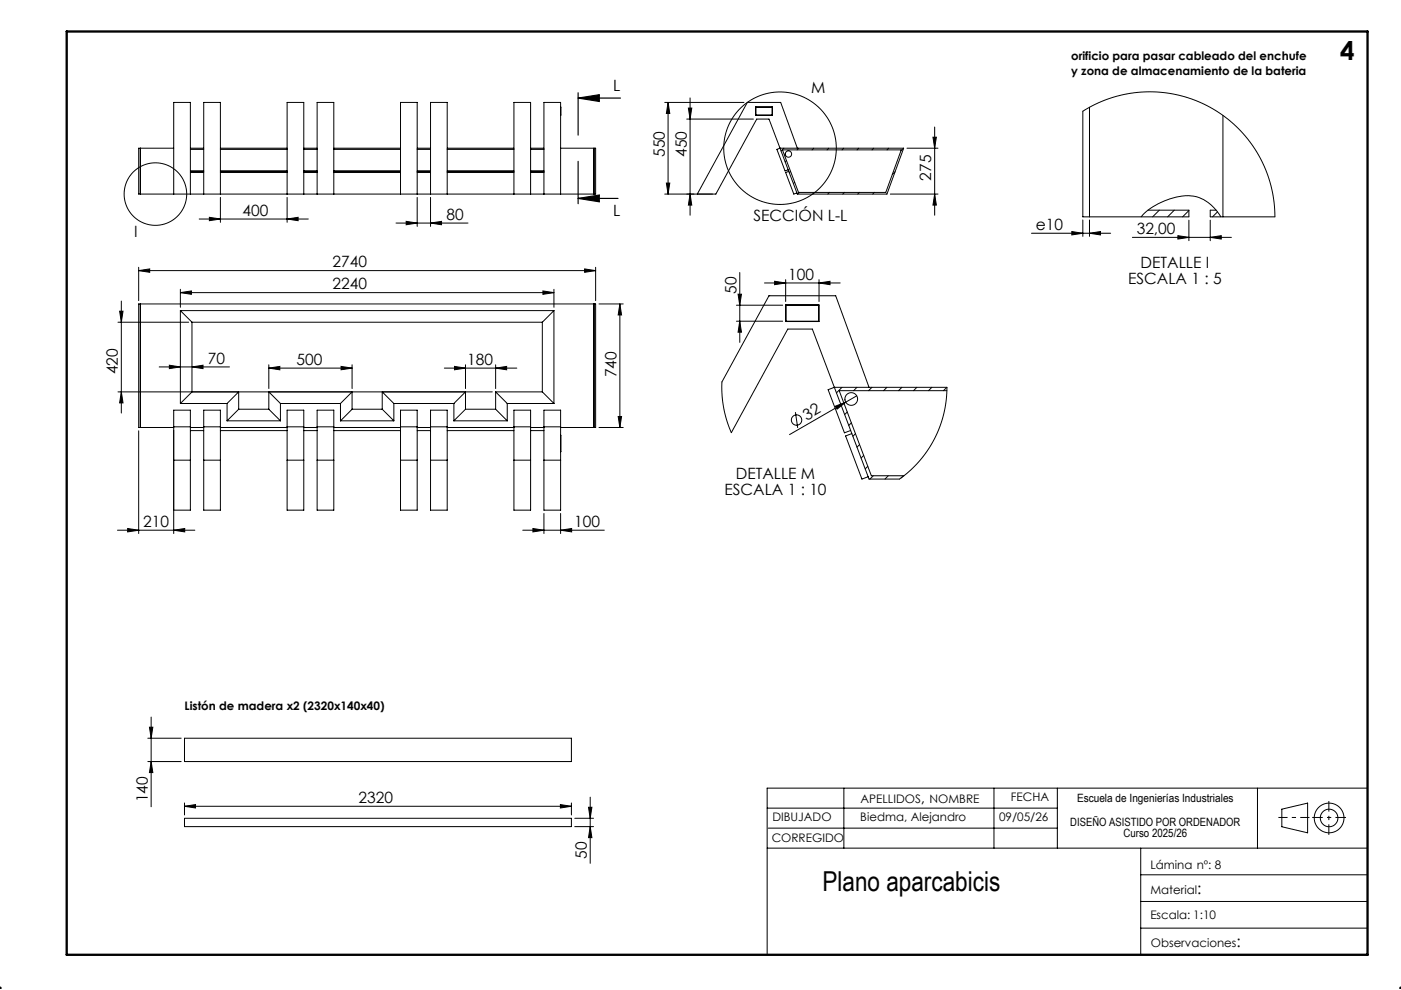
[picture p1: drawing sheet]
<svg xmlns="http://www.w3.org/2000/svg" width="420mm" height="297mm" viewBox="0 0 420 297" stroke-linecap="round" stroke-linejoin="round" font-family="sans-serif">
<g fill="none" stroke="#000" stroke-width=".3">
<path d="M168.1 32.1v2.4M199.3 30.7h23.8M200.3 30.7l.5 3.3h-1zM200.3 30.7v27.5M205.9 35.7h20M206.4 32.4h1l-.5 3.3zM206.9 29.4v35.2M226.6 32.1h5v2.5h-5zM226.6 32.1h4.9M226.6 34.5h4.9M280.2 38.1v26.5M326.6 32.2v32.9"/>
<path d="M366.6 34.6v30.5M42.1 44.5v13.7M52.1 58.2v-27.5h5v27.5M52.1 44.5h-10.5v13.7h137v-13.7h-10.5M57.1 44.8h4M57.1 44.5h4M57.1 51.3h4M57.1 51.4h4M57.1 51.8h4M61.1 58.2v-27.5h5v27.5M66.1 59.2v7.5M66.1 44.8h20"/>
<path d="M66.1 44.5h20M66.1 51.3h20M66.1 51.4h20M66.1 51.8h20M86.1 58.2v-27.5h5v27.5M86.1 59.2v7.5M91.1 44.8h4M91.1 44.5h4M91.1 51.3h4M91.1 51.4h4M91.1 51.8h4M95.1 58.2v-27.5h5v27.5"/>
<path d="M100.1 44.8h20M100.1 44.5h20M100.1 51.3h20M100.1 51.4h20M100.1 51.8h20M120.1 58.2v-27.5h5v27.5M125.1 59.2v8.7M125.1 44.8h4M125.1 44.5h4M125.1 51.3h4M125.1 51.4h4M125.1 51.8h4"/>
<path d="M129.1 58.2v-27.5h5v27.5M129.1 59.2v8.7M134.1 44.8h20M134.1 44.5h20M134.1 51.3h20M134.1 51.4h20M134.1 51.8h20M154.1 58.2v-27.5h5v27.5M159.1 44.8h4M159.1 44.5h4M159.1 51.3h4M159.1 51.4h4"/>
<path d="M159.1 51.8h4M163.1 58.2v-27.5h5v27.5M178.1 44.5v13.7M199.8 54.9h1l-.5 3.3zM206.9 58.2l.5 3.3h-1zM233.9 44.5l-3.3-8.8h-3.7l-12.3 22.5h-15.3M233.9 44.5l5.2 13.7h26.8l5-13.7M233.9 44.5h37M233.9 44.5l-1 .3 2.5 6.5 .9-.4M234.6 45h35.6l-4.6 12.7h-26.2zM235 44.5l-.8 .8M235.8 48.2l-.4 .4"/>
<path d="M236.5 51.4l-1 .4 2.5 6.4 .9-.3M237 51.4l-.4 .4M238.3 54.7l-.4 .4M239.1 44.5l-5-13.8h-10l-15 27.5M239.5 44.5l-.5 .5M239.7 57.7l-.5 .5M244 44.5l-.5 .5M244.2 57.7l-.5 .5M248.5 44.5l-.5 .5M248.7 57.7l-.5 .5M253 44.5l-.5 .5M253.2 57.7l-.5 .5"/>
<path d="M257.4 44.5l-.5 .5M257.7 57.7l-.5 .5M261.9 44.5l-.5 .5M262.1 57.7l-.5 .5M266.4 44.5l-.5 .5M266.9 58.2h14.3M268.4 51.5l-.9 .9M270.9 44.5l-.8 .8M271.9 44.5h9.3M279.7 41.2h1l-.5 3.3zM280.2 58.2l.5 3.3h-1zM59.7 65.7h32.7"/>
<path d="M62.8 65.2l3.3 .5-3.3 .5zM86.1 65.7l3.3-.5v1zM118.7 66.9h21.6M121.8 66.4l3.3 .5-3.3 .5zM129.1 66.9l3.3-.5v1zM309.2 70h23.8M321.3 69.5l3.3 .5-3.3 .5zM324.6 66v4.9M326.6 70l3.3-.5v1zM326.6 66v4.9M339.5 71.2h29.7M342.1 65.1a19.9 19.9 0 0 1 15.8-6.2 12.3 12.3 0 0 1 8.1 6.2"/>
<path d="M344.2 63.1h12.2v2h-31.8v-31.7l5-2.7 5.3-1.9 5.6-1 5.6-.2 5.6 .6 5.5 1.5 5.1 2.2 4.8 3 3.3 2.8 3 3.2 2.6 3.5 2.2 3.8 1.8 4 1.2 4.2 .8 4.3 .2 4.4h-19.4v-2h1.8M347.6 63.1l-2 2M352.1 63.1l-2 2M353.1 70.7l3.3 .5-3.3 .5zM356.4 63.2l-1.8 1.9M356.4 66.1v6.1M362.8 71.2l3.3-.5v1zM362.8 66.1v6.1M365 63.6l-1.5 1.5M35.4 96.7h21.2M35.9 93.4h1l-.5 3.3zM36.4 90.3v33.6"/>
<path d="M41.6 81.2l3.3-.5v1zM41.6 80.2v10M41.6 81.2h137M42.1 91.2v37.1M54.1 87.8l3.3-.5v1zM54.1 93.2h112M54.1 86.8v5.4M54.1 93.2v27.9M54.1 93.2l3.5 3.5M54.1 87.8h112M57.6 96.7v20.9l-3.5 3.5M57.6 96.7h105"/>
<path d="M162.6 96.7v20.9M162.8 87.3l3.3 .5-3.3 .5zM166.1 86.8v5.4M166.1 93.2v27.9M166.1 93.2l-3.5 3.5M175.3 80.7l3.3 .5-3.3 .5zM178.1 91.2v37.1M178.6 80.2v10M179.6 91.2h7.2M185.8 91.2l.5 3.3h-1zM185.8 91.2v37.1M220.8 91.6h13.8"/>
<path d="M220.8 96.4h13.8M221.3 88.3h1l-.5 3.3zM221.8 96.4l.5 3.3h-1zM221.8 81.8v20.9M229.2 84.9h22.7M230.5 88.7h.1M230.5 88.7l-14.1 25.9 .1 3.9 .5 3.9 .9 3.7 1.4 3.7 16.9-31.1h7.3l17 45h9.2l3.3-2.6 2.9-3.1 3.4-4.8 2.5-5.4 1.6-5.7 .5-5.9h-33.8l-1.8 .7 4.9 13 1.8-.8M230.5 88.7h20l10 27.5M232.2 84.4l3.3 .5-3.3 .5zM235.5 91.5h10v5h-10zM235.5 83.9v6.6M235.6 91.6h9.8v4.8h-9.8z"/>
<path d="M245.5 84.9l3.3-.5v1zM245.5 83.9v6.6M35.4 117.6h112.2M36.4 117.6l.5 3.3h-1zM47.7 110.1h21.1M50.8 109.6l3.3 .5-3.3 .5zM57.6 110.1l3.3-.5v1zM80.6 110.4l3.3-.5v1zM80.6 109.4v7.2M80.6 110.4h25M102.3 109.9l3.3 .5-3.3 .5zM105.6 109.4v7.2"/>
<path d="M133.2 110.4h21.7M136.3 109.9l3.3 .5-3.3 .5zM139.6 109.4v7.2M148.6 110.4l3.3-.5v1zM148.6 109.4v7.2M148.6 117.6v5.2M148.6 117.6l3.5 3.5M148.6 117.6h14M162.6 117.6l3.5 3.5M252.4 116.2l-1.6 1.7M256.9 118.8l-20.2 11.6M256.9 116.2l-1 1"/>
<path d="M261.4 116.2l-1 1M265.9 116.2l-1 1M270.4 116.2l-1 1M274.9 116.2l-1 1M279.4 116.2l-1 1M283.9 116.2l-1 1M283.9 117.2h-32.3l9.6 25.5h9.8M41.6 129.3v30.8M52.1 128.3h-10.5v-37.1h137v37.1h-10.5M52.1 128.1h5M52.1 138.1h5M54.1 121.1h14"/>
<path d="M57.1 128.3h4M57.1 129.2h4M61.1 123.1h5v30h-5zM61.1 128.1h5M61.1 138.1h5M66.1 128.3h20M66.1 129.2h20M68.1 126.3h16M68.1 121.1v5.2M68.1 121.1l3.5-3.5v5.2M71.6 122.8l-3.5 3.5M71.6 122.8h9"/>
<path d="M80.6 122.8l3.5 3.5M84.1 121.1h18M84.1 121.1v5.2M84.1 121.1l-3.5-3.5v5.2M86.1 123.1h5v30h-5zM86.1 128.1h5M86.1 138.1h5M91.1 128.3h4M91.1 129.2h4M95.1 123.1h5v30h-5zM95.1 128.1h5M95.1 138.1h5"/>
<path d="M100.1 128.3h20M100.1 129.2h20M102.1 121.1v5.2M102.1 126.3h16M102.1 121.1l3.5-3.5v5.2M105.6 122.8l-3.5 3.5M105.6 122.8h9M114.6 122.8l3.5 3.5M118.1 121.1h18M118.1 121.1v5.2M118.1 121.1l-3.5-3.5v5.2M120.1 123.1h5v30h-5z"/>
<path d="M120.1 128.1h5M120.1 138.1h5M125.1 128.3h4M125.1 129.2h4M129.1 123.1h5v30h-5zM129.1 128.1h5M129.1 138.1h5M134.1 128.3h20M134.1 129.2h20M136.1 126.3h16M136.1 121.1v5.2M136.1 121.1l3.5-3.5v5.2"/>
<path d="M139.6 122.8l-3.5 3.5M139.6 122.8h9M148.6 122.8l3.5 3.5M152.1 121.1h14M152.1 121.1v5.2M154.1 123.1h5v30h-5zM154.1 128.1h5M154.1 138.1h5M159.1 128.3h4M159.1 129.2h4M163.1 123.1h5v30h-5zM163.1 128.1h5"/>
<path d="M163.1 138.1h5M168.1 130.6v4.9M179.6 128.3h7.2M185.3 125h1l-.5 3.3zM238.5 123.6l.7 4.8M250.5 121.9l3.1-1.2-2.6 2zM254 123.6l-.8 .8M255.2 126.9l-.7 .7M255.4 130.1l-1.9 .7 4.9 12.9 1.9-.7M256.5 130.1l-.8 .8M257.7 133.4l-.8 .8M258.9 136.6l-.7 .8"/>
<path d="M260.2 139.9l-.8 .8M35.2 159.1h23.2M38.3 158.6l3.3 .5-3.3 .5zM52.1 159.1l3.3-.5v1zM52.1 153.1h5v-30h-5v37M156.7 159.1h24.5M159.8 158.6l3.3 .5-3.3 .5zM163.1 154.1v6M168.1 159.1l3.3-.5v1zM168.1 154.1v6M261.8 142.7l-1 1M266.3 142.7l-1 1"/>
<path d="M270.8 142.7l-.6 .7M44.8 218.2h1l-.5 3.3zM45.3 215.1v26.9M44.3 228.5h10M44.3 221.5h10M45.3 228.5l.5 3.3h-1zM55.3 221.5h116v7h-116zM176.9 239.1v19.9M253 236.4v18.1M298 236.4v18.1M317 236.4v18.1M377 236.4v18.1"/>
<path d="M410 236.5h-180v50M55.3 241.9l3.3-.5v1zM55.3 240.9v3.6M55.3 245.5h116v2.5h-116zM55.3 241.9h116M168 241.4l3.3 .5-3.3 .5zM171.3 240.9v3.6M172.3 245.5h5.6M172.3 248h5.6M176.4 242.2h1.1l-.6 3.3zM176.9 248l.6 3.3h-1.1zM230 254.5h180"/>
<path d="M230 242.5h87M230.3 248.5h86.7M342 254.5v31.9M384.3 242.8l7.7-1.9v9l-7.7-1.9zM342 278.5h68M342 270.5h68M342 262.5h68M0 296v.5M.4 296.1l-.4 .4M.5 296.5h-.4M419.5 296.5h.5M420 296l.1 .5-.5-.4"/>
<circle cx="46.6" cy="58.2" r="9.4"/>
<circle cx="233.9" cy="44.5" r="16.9"/>
<circle cx="236.4" cy="46.2" r=".95"/>
<circle cx="255.2" cy="119.7" r="1.9"/>
<circle cx="238.8" cy="126" r="1.56"/>
<circle cx="398.5" cy="245.4" r="4.5"/>
<circle cx="398.5" cy="245.4" r="2.64"/>
</g>
<path d="M173.3 29.4l6.4-1v2zM173.3 29.4h12.7M173.3 27.8v12.7M173.3 59.5l6.4-1v2zM173.3 48.4v12.7M173.3 59.5h12" fill="none" stroke="#000" stroke-width=".35"/>
<path d="M398.4 250.5v-10.2M403.5 245.2h-10.1" fill="none" stroke="#000" stroke-width=".3" stroke-dasharray="6.4 1.3 1.3 1.3" stroke-dashoffset="3.2" stroke-linecap="butt"/>
<path d="M392.6 245.2h-9.3" fill="none" stroke="#000" stroke-width=".3" stroke-dasharray="6.4 1.3 1.3 1.3" stroke-dashoffset="3.6" stroke-linecap="butt"/>
<path d="M20 9.5h390v277h-390z" fill="none" stroke="#000" stroke-width=".7"/>
<g fill="#000">
<path d="M250.5 121.9l3.1-1.2-2.6 2z"/>
<path d="M173.3 29.4l6.4-1v2zM173.3 59.5l6.4-1v2z"/>
<path d="M62.8 65.2l3.3 .5-3.3 .5zM86.1 65.7l3.3-.5v1zM121.8 66.4l3.3 .5-3.3 .5zM129.1 66.9l3.3-.5v1zM159.8 158.6l3.3 .5-3.3 .5zM168.1 159.1l3.3-.5v1zM38.3 158.6l3.3 .5-3.3 .5zM52.1 159.1l3.3-.5v1zM136.3 109.9l3.3 .5-3.3 .5zM148.6 110.4l3.3-.5v1zM321.3 69.5l3.3 .5-3.3 .5zM326.6 70l3.3-.5v1zM55.3 241.9l3.3-.5v1zM168 241.4l3.3 .5-3.3 .5z"/>
<path d="M353.1 70.7l3.3 .5-3.3 .5zM362.8 71.2l3.3-.5v1z"/>
<path d="M41.6 81.2l3.3-.5v1zM175.3 80.7l3.3 .5-3.3 .5z"/>
<path d="M162.8 87.3l3.3 .5-3.3 .5zM54.1 87.8l3.3-.5v1zM57.6 110.1l3.3-.5v1zM50.8 109.6l3.3 .5-3.3 .5zM245.5 84.9l3.3-.5v1zM232.2 84.4l3.3 .5-3.3 .5z"/>
<path d="M185.8 91.2l.5 3.3h-1zM185.3 125h1l-.5 3.3zM206.4 32.4h1l-.5 3.3zM206.9 58.2l.5 3.3h-1zM44.8 218.2h1l-.5 3.3zM45.3 228.5l.5 3.3h-1zM176.4 242.2h1.1l-.6 3.3zM176.9 248l.6 3.3h-1.1z"/>
<path d="M36.4 117.6l.5 3.3h-1zM35.9 93.4h1l-.5 3.3zM199.8 54.9h1l-.5 3.3zM200.3 30.7l.5 3.3h-1zM280.2 58.2l.5 3.3h-1zM279.7 41.2h1l-.5 3.3zM221.8 96.4l.5 3.3h-1zM221.3 88.3h1l-.5 3.3z"/>
<path d="M80.6 110.4l3.3-.5v1zM102.3 109.9l3.3 .5-3.3 .5z"/>
</g>
<path d="M13.1 289.7h150.7v7.4h-150.7z" fill-rule="evenodd" fill="#fff"/>
<text font-size="8.2" x="246.6" y="267.3">Plano aparcabicis</text>
<text font-size="7.8" x="401.8" y="18">4</text>
<g font-size="4.7">
<text x="183.8" y="27.3">L</text>
<text x="243.2" y="27.8">M</text>
<text x="199.3" y="47" transform="rotate(-90 199.3 47)">550</text>
<text x="205.9" y="47" transform="rotate(-90 205.9 47)">450</text>
<text x="279.2" y="54.2" transform="rotate(-90 279.2 54.2)">275</text>
<text x="72.7" y="64.7">400</text>
<text x="133.8" y="65.9">80</text>
<text x="183.8" y="64.9">L</text>
<text x="40.3" y="71.2">I</text>
<text x="225.9" y="66.2">SECCIÓN L-L</text>
<text x="310.5" y="69">e10</text>
<text x="340.8" y="70.2">32,00</text>
<text x="99.7" y="80.2">2740</text>
<text x="236.3" y="83.9">100</text>
<text x="342" y="80.5">DETALLE I</text>
<text x="99.7" y="86.8">2240</text>
<text x="220.8" y="88.2" transform="rotate(-90 220.8 88.2)">50</text>
<text x="338.2" y="85.1">ESCALA 1 : 5</text>
<text x="35.4" y="112.3" transform="rotate(-90 35.4 112.3)">420</text>
<text x="62.3" y="109.1">70</text>
<text x="88.9" y="109.4">500</text>
<text x="140.1" y="109.4">180</text>
<text x="184.8" y="113.2" transform="rotate(-90 184.8 113.2)">740</text>
<text x="241.9" y="126.2" transform="rotate(-30 241.9 126.2)">32</text>
<text x="220.6" y="143.8">DETALLE M</text>
<text x="217.2" y="148.4">ESCALA 1 : 10</text>
<text x="43" y="158.1">210</text>
<text x="172.1" y="158.1">100</text>
<text x="44.3" y="240.7" transform="rotate(-90 44.3 240.7)">140</text>
<text x="107.5" y="240.9">2320</text>
<text x="276.1" y="241.1">,</text>
<text x="175.9" y="257.7" transform="rotate(-90 175.9 257.7)">50</text>
<text x="358.9" y="268.2">:</text>
<text x="370.7" y="284.1">:</text>
</g>
<g font-size="3.5">
<text x="321.1" y="18">orificio para pasar cableado del enchufe</text>
<text x="321.1" y="22.6">y zona de almacenamiento de la bateria</text>
<text x="55.4" y="212.9">Listón de madera x2 (2320x140x40)</text>
<text x="258" y="241.1">APELLIDOS</text>
<text x="278.7" y="241.1">NOMBRE</text>
<text x="303" y="240.3">FECHA</text>
<text x="231.6" y="246.2">DIBUJADO</text>
<text x="257.9" y="246.2">Biedma, Alejandro</text>
<text x="299.5" y="246.2">09/05/26</text>
<text x="231.4" y="252.7">CORREGIDO</text>
<text x="344.9" y="260.6">Lámina nº: 8</text>
<text x="344.9" y="268.2">Material</text>
<text x="344.9" y="275.7">Escala: 1:10</text>
<text x="345" y="284.1">Observaciones</text>
</g>
<g font-size="3.4">
<text x="322.9" y="240.7">Escuela de Ingenierías Industriales</text>
<text x="320.9" y="247.7">DISEÑO ASISTIDO POR ORDENADOR</text>
<text x="336.8" y="251.2">Curso 2025/26</text>
</g>
</svg>
